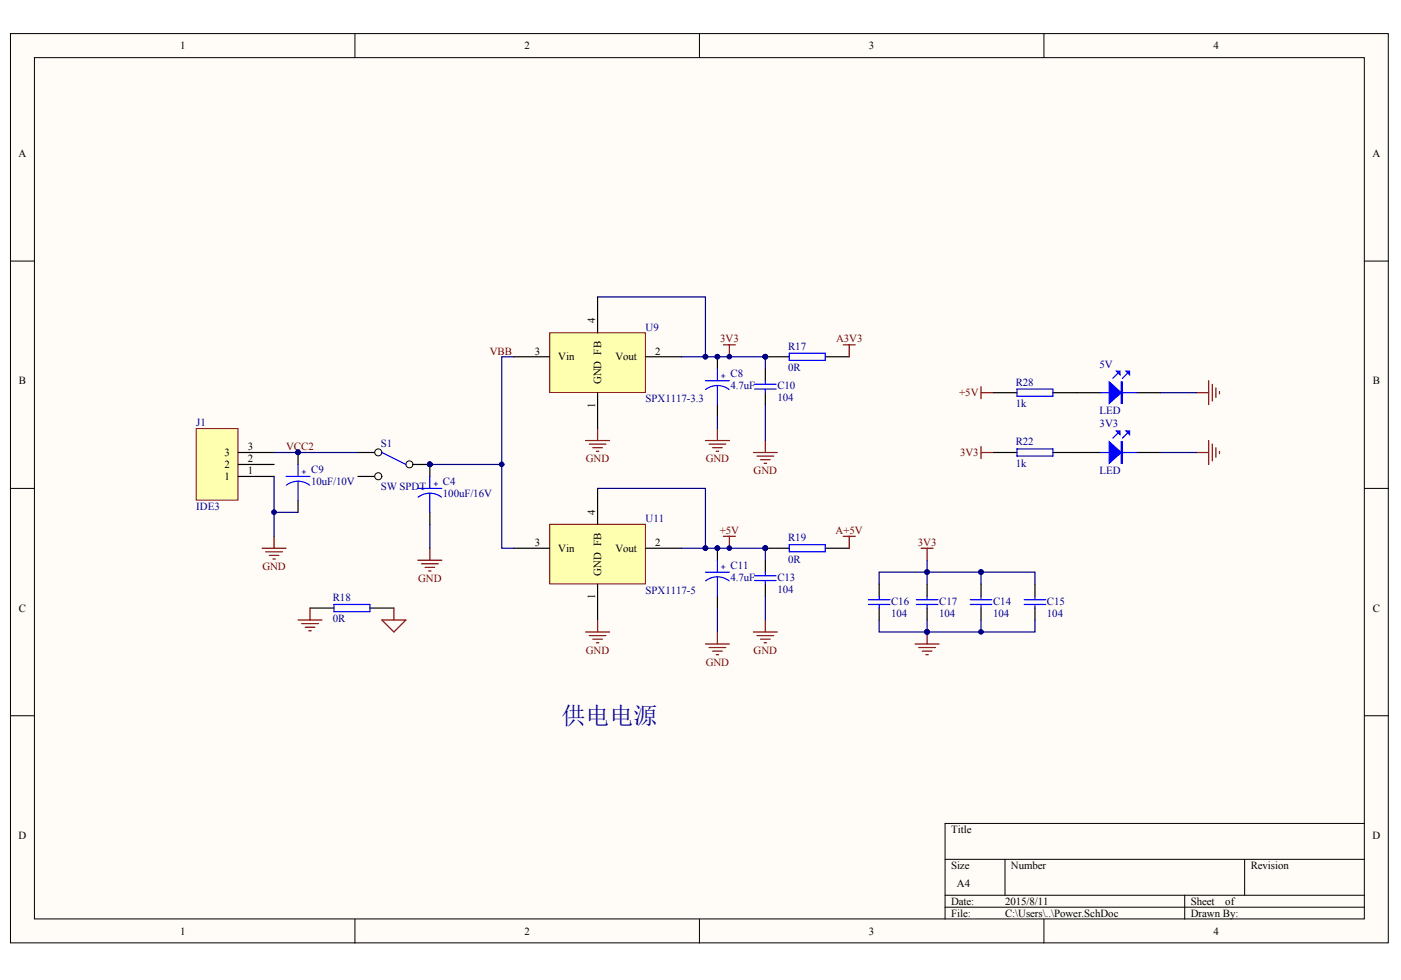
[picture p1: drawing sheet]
<svg xmlns="http://www.w3.org/2000/svg" width="289mm" height="202mm" viewBox="0 0 289 202" stroke-linecap="round" stroke-linejoin="round" font-family="sans-serif">
<g fill="#fffcf8" stroke="#000" stroke-width=".21">
<path d="M2.2 6.9h284.1v187.6h-284.1z"/>
<path d="M7.1 11.9h274.3v177.6h-274.3z"/>
</g>
<g fill="none" stroke="#000" stroke-width=".21">
<path d="M73.2 7v4.9M144.2 7v4.9M215.3 7v4.9M2.2 53.8h4.9M281.4 53.8h4.9M2.2 100.7h4.9M281.4 100.7h4.9M2.2 147.6h4.9M281.4 147.6h4.9M194.9 177.3h86.5M207.3 177.3v7.4M256.7 177.3v7.4"/>
<path d="M281.4 169.8h-86.5v19.8M73.2 189.6v4.9M144.2 189.6v4.9M194.9 184.7h86.5M194.9 187.1h86.5M215.3 189.6v4.9M244.3 184.7v4.9"/>
</g>
<path d="M83.7 95.8h4.9v2.5M88.6 105.7v2.4" fill="none" stroke="#000" stroke-width=".25"/>
<circle cx="88.6" cy="95.8" r=".48" fill="#000080" stroke="#000080" stroke-width=".21"/>
<path d="M88.6 98.3v2.4M86.2 100.7h4.9M88.6 101.7l1.1 .2 1.4 .7M88.6 101.7l-1 .2-1.4 .6M88.6 101.7v4" fill="none" stroke="#00f" stroke-width=".25"/>
<circle cx="84.4" cy="95.8" r=".72" fill="#fffcf8" stroke="#000" stroke-width=".21"/>
<circle cx="88.6" cy="95.8" r=".48" fill="#000080" stroke="#000080" stroke-width=".21"/>
<path d="M73.8 93.3h5" fill="none" stroke="#000" stroke-width=".25"/>
<circle cx="78" cy="93.3" r=".72" fill="#fffcf8" stroke="#000" stroke-width=".21"/>
<path d="M73.8 98.3h5" fill="none" stroke="#000" stroke-width=".25"/>
<circle cx="78" cy="98.2" r=".73" fill="#fffcf8" stroke="#000" stroke-width=".21"/>
<path d="M59 98.3h4.9M61.5 99.3l1.5 .3 .9 .5M61.5 99.3l-1.6 .3-.9 .5M61.5 95.8v2.5M61.5 99.3v3.9M78.8 93.3l4.9 2.5" fill="none" stroke="#00f" stroke-width=".25"/>
<g fill="#000080" stroke="#000080" stroke-width=".21">
<circle cx="88.6" cy="95.8" r=".48"/>
<circle cx="61.5" cy="93.3" r=".48"/>
</g>
<path d="M61.5 93.3v2.5M61.5 103.2v2.5" fill="none" stroke="#000" stroke-width=".25"/>
<path d="M40.5 88.4h8.6v14.8h-8.6z" fill="#ffffb0" stroke="#800000" stroke-width=".21"/>
<path d="M49.1 98.3h7.4M49.1 95.8h7.4M49.1 93.3h7.4" fill="none" stroke="#000" stroke-width=".25"/>
<path d="M120.8 90.9h4.9M121.5 91.6h3.5M122.3 92.4h1.9M123 93.1h.5M123.2 88.4v2.5M54.1 113.1h4.9M54.8 113.8h3.5M55.5 114.6h2M56.3 115.3h.5M56.5 110.6v2.5" fill="none" stroke="#800000" stroke-width=".25"/>
<path d="M56.5 98.3v12.3M56.5 105.7h5" fill="none" stroke="#000080" stroke-width=".25"/>
<circle cx="56.5" cy="105.6" r=".48" fill="#000080" stroke="#000080" stroke-width=".21"/>
<path d="M113.4 108.1h19.7v12.3h-19.7z" fill="#ffffb0" stroke="#800000" stroke-width=".21"/>
<g fill="none" stroke="#000" stroke-width=".25">
<path d="M148 73.6v2.5M157.8 76.1v2.4M157.8 73.6h5M170.2 73.6h4.9M148 83.5v2.4M157.8 81v2.5M105.9 113.1h7.5M123.2 100.7v7.4M133.1 113.1h7.4M148 113.1v2.5M157.8 113.1h5M157.8 115.6v2.4"/>
<path d="M170.2 113.1h4.9M63.9 125.4h5M76.3 125.4h4.9M123.2 120.5v7.4M148 123v2.4M157.8 120.5v2.5M181.3 120.5v2.5M181.3 125.4v2.5M191.2 120.5v2.5M191.2 125.4v2.5M202.3 120.5v2.5M202.3 125.4v2.5"/>
<path d="M213.4 120.5v2.5M213.4 125.4v2.5"/>
</g>
<g fill="none" stroke="#000080" stroke-width=".25">
<path d="M105.9 73.6h-2.4v39.5h2.4M123.2 61.3h22.3v12.3h-5M145.5 73.6h12.3v2.5M56.5 93.3h17.3M88.6 95.8h14.9M148 85.9v2.5M157.8 83.5v7.4M88.6 108.1v5M123.2 100.7h22.3v12.4h-5M145.5 113.1h12.3v2.5M191.2 115.6v2.4h11.1v2.5M202.3 118h11.1v2.5"/>
<path d="M148 125.4v5M157.8 123v4.9M181.3 120.5v-2.5h9.9v2.5M181.3 127.9v2.5h9.9v-2.5M202.3 127.9v2.5M213.4 127.9v2.5h-22.2"/>
</g>
<g fill="#000080" stroke="#000080" stroke-width=".21">
<circle cx="145.5" cy="113.1" r=".48"/>
<circle cx="157.8" cy="113.1" r=".48"/>
<circle cx="145.5" cy="73.6" r=".48"/>
<circle cx="157.8" cy="73.6" r=".48"/>
<circle cx="150.4" cy="113.1" r=".48"/>
<circle cx="147.9" cy="73.6" r=".48"/>
<circle cx="147.9" cy="113.1" r=".48"/>
<circle cx="191.2" cy="130.3" r=".48"/>
<circle cx="191.2" cy="118" r=".48"/>
<circle cx="202.3" cy="130.3" r=".48"/>
<circle cx="202.3" cy="118" r=".48"/>
<circle cx="88.6" cy="95.8" r=".48"/>
<circle cx="103.5" cy="95.8" r=".48"/>
<circle cx="150.4" cy="73.6" r=".48"/>
</g>
<g fill="none" stroke="#800000" stroke-width=".25">
<path d="M149.2 71.1h2.5M150.4 71.1v2.5M173.9 71.1h2.5M175.1 71.1v2.5M145.5 90.9h4.9M146.2 91.6h3.5M147 92.4h1.9M147.7 93.1h.5M148 88.4v2.5M155.4 93.3h4.9M156.1 94.1h3.5M156.8 94.8h2"/>
<path d="M157.6 95.6h.5M157.8 90.9v2.4M86.2 115.6h4.9M86.9 116.3h3.5M87.7 117h1.9M88.4 117.8h.5M88.6 113.1v2.5M149.2 110.6h2.5M150.4 110.6v2.5M173.9 110.6h2.5M175.1 110.6v2.5M190 113.1h2.4"/>
<path d="M191.2 113.1v2.5M61.5 127.9h4.9M62.2 128.6h3.5M62.9 129.4h2M63.7 130.1h.5M63.9 125.4v2.5M78.8 127.9h4.9l-2.5 2.5zM81.2 125.4v2.5M120.8 130.4h4.9M121.5 131.1h3.5M122.3 131.8h1.9M123 132.6h.5"/>
<path d="M123.2 127.9v2.5M145.5 132.8h4.9M146.2 133.6h3.5M147 134.3h1.9M147.7 135h.5M148 130.4v2.4M155.4 130.4h4.9M156.1 131.1h3.5M156.8 131.8h2M157.6 132.6h.5M157.8 127.9v2.5M188.7 132.8h5"/>
<path d="M189.5 133.6h3.4M190.2 134.3h2M190.9 135h.5M191.2 130.4v2.4"/>
</g>
<g fill="none" stroke="#00f" stroke-width=".25">
<path d="M145.5 78.5h4.9M148 79.5l1.5 .3 .9 .5M148 79.5l-1.1 .1-1.4 .7M148 76.1v2.4M148 79.5v4M155.6 79.3h4.5M157.8 78.5v.8M162.8 72.9h7.4v1.4h-7.4zM155.6 80.3h4.5M157.8 80.3v.7M145.5 118h4.9M148 115.6v2.4"/>
<path d="M148 119v4M148 119l1.5 .3 .9 .5M148 119l-1.1 .1-1.4 .7M155.6 118.8h4.5M155.6 119.7h4.5M157.8 118v.8M157.8 119.7v.8M162.8 112.3h7.4v1.5h-7.4zM68.9 124.7h7.4v1.5h-7.4zM179.1 124.7h4.4M179.1 123.7h4.4M181.3 123v.7"/>
<path d="M181.3 124.7v.7M189 124.7h4.4M189 123.7h4.4M191.2 123v.7M191.2 124.7v.7M200.1 124.7h4.4M200.1 123.7h4.4M202.3 123v.7M202.3 124.7v.7M211.2 124.7h4.5M211.2 123.7h4.5M213.4 123v.7"/>
<path d="M213.4 124.7v.7"/>
</g>
<path d="M113.4 68.7h19.7v12.2h-19.7z" fill="#ffffb0" stroke="#800000" stroke-width=".21"/>
<path d="M105.9 73.6h7.5M123.2 61.3v7.4M133.1 73.6h7.4M123.2 81v7.4M204.8 81h4.9M204.8 93.3h4.9M217.1 81h9.9M217.1 93.3h9.9M234.4 81h5M234.4 93.3h5" fill="none" stroke="#000" stroke-width=".25"/>
<g fill="none" stroke="#800000" stroke-width=".25">
<path d="M202.3 79.8v2.4M249.3 78.5v5M250 79.3v3.4M202.3 81h2.5M202.3 92.1v2.5M202.3 93.3h2.5M246.8 81h2.5M246.8 93.3h2.5M249.3 90.9v4.9M250 91.6v3.5M250.7 80v2M250.7 92.4v1.9"/>
<path d="M251.5 80.8v.4M251.5 93.1v.5"/>
</g>
<path d="M230.5 77l-1 1M232.5 77l-1 1M209.7 80.3h7.4v1.4h-7.4zM209.7 92.6h7.4v1.5h-7.4zM227 81h7.4M227 93.3h7.4M230.5 89.4l-1 1M232.5 89.4l-1 1" fill="none" stroke="#00f" stroke-width=".25"/>
<g fill="#00f" stroke="#00f" stroke-width=".25">
<path d="M228.8 78.8l2.4 2.2-2.4 2.2z"/>
<path d="M232.2 76.6h.8v.7z"/>
<path d="M230.2 76.6h.8v.7z"/>
<path d="M228.8 91.1l2.4 2.2-2.4 2.3z"/>
<path d="M232.2 88.9h.8v.7z"/>
<path d="M230.2 88.9h.8v.7z"/>
<path d="M231.2 78.8h.3v4.4h-.3z" fill-rule="evenodd"/>
<path d="M231.2 91.1h.3v4.5h-.3z" fill-rule="evenodd"/>
</g>
<path d="M239.4 81h7.4M239.4 93.3h7.4" fill="none" stroke="#000080" stroke-width=".25"/>
<text font-size="5" fill="#000080" x="115.8" y="149.4">供电电源</text>
<g font-size="2.2">
<text x="37.1" y="10.2">1</text>
<text x="108.2" y="10.2">2</text>
<text x="179.2" y="10.2">3</text>
<text x="250.3" y="10.2">4</text>
<text x="3.8" y="32.4">A</text>
<text x="283" y="32.4">A</text>
<text x="122.8" y="66.7" transform="rotate(-90 122.8 66.7)">4</text>
<text x="110.3" y="73.1">3</text>
<text x="115.1" y="74.4">Vin</text>
<text x="126.9" y="74.4">Vout</text>
<text x="135.1" y="73.1">2</text>
<text x="3.9" y="79.3">B</text>
<text x="124" y="79.3" transform="rotate(-90 124 79.3)">GND FB</text>
<text x="283.1" y="79.3">B</text>
<text x="122.8" y="84.1" transform="rotate(-90 122.8 84.1)">1</text>
<text x="46.3" y="94.1">3</text>
<text x="51.1" y="95.3">2</text>
<text x="51.1" y="92.8">3</text>
<text x="46.3" y="99">1</text>
<text x="46.3" y="96.6">2</text>
<text x="51.1" y="97.8">1</text>
<text x="122.8" y="106.2" transform="rotate(-90 122.8 106.2)">4</text>
<text x="110.3" y="112.6">3</text>
<text x="115.1" y="113.8">Vin</text>
<text x="126.9" y="113.8">Vout</text>
<text x="135.1" y="112.6">2</text>
<text x="124" y="118.7" transform="rotate(-90 124 118.7)">GND FB</text>
<text x="122.8" y="123.6" transform="rotate(-90 122.8 123.6)">1</text>
<text x="3.9" y="126.2">C</text>
<text x="283.1" y="126.2">C</text>
<text x="3.8" y="173.1">D</text>
<text x="196.1" y="171.8">Title</text>
<text x="283" y="173.1">D</text>
<text x="196.1" y="179.3">Size</text>
<text x="208.5" y="179.3">Number</text>
<text x="257.9" y="179.3">Revision</text>
<text x="197.4" y="182.9">A4</text>
<text x="196.1" y="186.7">Date:</text>
<text x="196.1" y="189.1">File:</text>
<text x="207.3" y="186.7">2015/8/11</text>
<text x="207.3" y="189.1">C:\Users\..\Power.SchDoc</text>
<text x="245.6" y="186.7">Sheet</text>
<text x="245.6" y="189.1">Drawn By:</text>
<text x="252.7" y="186.7">of</text>
<text x="37.1" y="192.8">1</text>
<text x="108.2" y="192.8">2</text>
<text x="179.2" y="192.8">3</text>
<text x="250.3" y="192.8">4</text>
</g>
<g font-size="2.2" fill="#000080">
<text x="133.1" y="68.2">U9</text>
<text x="150.7" y="77.8">C8</text>
<text x="162.5" y="72.1">R17</text>
<text x="162.5" y="76.6">0R</text>
<text x="226.8" y="75.8">5V</text>
<text x="133.1" y="83">SPX1117-3.3</text>
<text x="150.7" y="80.3">4.7uF</text>
<text x="160.3" y="80.3">C10</text>
<text x="160.3" y="82.7">104</text>
<text x="209.5" y="79.5">R28</text>
<text x="209.5" y="84">1k</text>
<text x="40.5" y="87.9">J1</text>
<text x="226.8" y="85.4">LED</text>
<text x="226.8" y="88.1">3V3</text>
<text x="78.5" y="92.1">S1</text>
<text x="209.5" y="91.9">R22</text>
<text x="64.2" y="97.5">C9</text>
<text x="64.2" y="100">10uF/10V</text>
<text x="78.5" y="101">SW SPDT</text>
<text x="91.4" y="100">C4</text>
<text x="209.5" y="96.3">1k</text>
<text x="226.8" y="97.8">LED</text>
<text x="40.5" y="105.2">IDE3</text>
<text x="91.4" y="102.5">100uF/16V</text>
<text x="133.1" y="107.7">U11</text>
<text x="162.5" y="111.6">R19</text>
<text x="150.7" y="117.3">C11</text>
<text x="150.7" y="119.8">4.7uF</text>
<text x="160.3" y="119.8">C13</text>
<text x="162.5" y="116">0R</text>
<text x="68.6" y="123.9">R18</text>
<text x="133.1" y="122.5">SPX1117-5</text>
<text x="160.3" y="122.2">104</text>
<text x="183.8" y="124.7">C16</text>
<text x="193.7" y="124.7">C17</text>
<text x="204.8" y="124.7">C14</text>
<text x="215.9" y="124.7">C15</text>
<text x="68.6" y="128.4">0R</text>
<text x="183.8" y="127.2">104</text>
<text x="193.7" y="127.2">104</text>
<text x="204.8" y="127.2">104</text>
<text x="215.9" y="127.2">104</text>
</g>
<g font-size="2.2" fill="#800000">
<text x="148.5" y="70.6">3V3</text>
<text x="172.4" y="70.6">A3V3</text>
<text x="101" y="73.1">VBB</text>
<text x="197.8" y="81.8">+5V</text>
<text x="59" y="92.8">VCC2</text>
<text x="120.8" y="95.3">GND</text>
<text x="145.5" y="95.3">GND</text>
<text x="198" y="94.1">3V3</text>
<text x="155.4" y="97.8">GND</text>
<text x="148.4" y="110.2">+5V</text>
<text x="172.3" y="110.2">A+5V</text>
<text x="189.3" y="112.6">3V3</text>
<text x="54.1" y="117.5">GND</text>
<text x="86.2" y="120">GND</text>
<text x="120.8" y="134.8">GND</text>
<text x="145.5" y="137.3">GND</text>
<text x="155.4" y="134.8">GND</text>
</g>
<g font-size="1.8" fill="#000080">
<text x="148.7" y="78.2">+</text>
<text x="62.2" y="97.9">+</text>
<text x="89.4" y="100.4">+</text>
<text x="148.7" y="117.6">+</text>
</g>
</svg>
